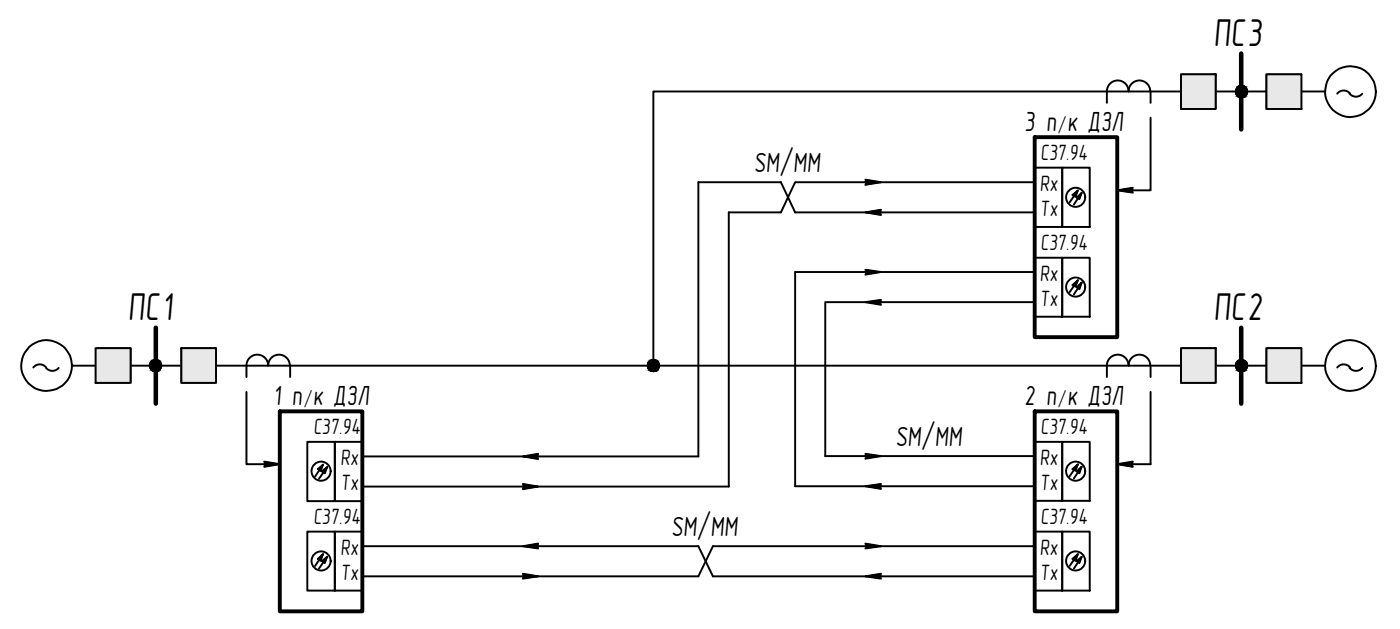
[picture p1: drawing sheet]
<svg xmlns="http://www.w3.org/2000/svg" width="183mm" height="82mm" viewBox="0 0 183 82" stroke-linecap="round" stroke-linejoin="round" font-family="sans-serif">
<!-- layer: 0 -->
<g fill="none" stroke="#000" stroke-width=".25">
<path d="M150.4 11.9a1.42 1.42 0 0 0-1.4-1.4 1.42 1.42 0 0 0-1.4 1.4 1.42 1.42 0 0 0-1.4-1.4 1.42 1.42 0 0 0-1.4 1.4v1.5M150.5 15.4v9.5h-3.9M150.5 11.9v1.5M154.4 9.7h4.6v4.5h-4.6zM161.9 11.5a.68 .68 0 0 0-.2 .7 .68 .68 0 0 0 .6 .5 .69 .69 0 0 1-.6-.9 .69 .69 0 0 1 1-.4 .69 .69 0 0 1 .1 1.1l-.5 .2a.7 .7 0 0 0 .7-1 .7 .7 0 0 0-1.1-.2zM165.6 9.7h4.6v4.5h-4.6zM170.2 9.7h-4.6v4.5h4.6M173.3 11.9h-87.9v35.9M176.5 12.2a1.08 1.08 0 0 0 1.7 0M176.5 12.2a1.08 1.08 0 0 0-1.6 0M113.2 23.5l2 .3-2 .3M113.2 35.2l2 .3-2 .4"/>
<path d="M115.2 27.4l-2 .3 2 .4M115.2 39.2l-2 .3 2 .3M135.3 21.9h3.6v7.7h-3.6zM135.3 23.8h-31.3l-1.9 3.9h-6.8v35.9h-47.9M135.3 39.5h-27.4v20.1h27.4M135.3 33.7h3.6v7.7h-3.6zM135.3 27.7h-31.3l-1.9-3.9h-10.8v35.8h-43.9M135.3 35.5h-31.3v28h31.3M138.9 21.9h3.6v7.7h-3.6zM138.9 33.7h3.6v7.7h-3.6zM140.3 25.5l.6-.6-.3 .8zM140.3 37.2l.6-.6-.3 .8z"/>
<path d="M140.8 25.8l.7-.6-.3 .8zM140.8 37.5l.7-.6-.3 .9zM140.9 24.9l-1 1.5M140.9 36.6l-1 1.6M141.5 25.2l-1.1 1.5M141.5 36.9l-1.1 1.5M148.1 24.5l-2 .4 2 .3M6 48a1.08 1.08 0 0 0 1.7 .1M6 48a1.08 1.08 0 0 0-1.6 0M9.4 47.8a3.3 3.3 0 0 0-4.8-3 3.3 3.3 0 0 0-.5 5.6 3.3 3.3 0 0 0 5.3-2.1v-.5h163.9M12.5 45.5h4.6v4.5h-4.6M12.5 45.5h4.6v4.5h-4.6z"/>
<path d="M19.8 47.3a.7 .7 0 0 1 1.2 .1 .7 .7 0 0 1-.6 1 .7 .7 0 0 0 .6-1 .7 .7 0 0 0-1.2-.1 .7 .7 0 0 0 .3 1.1h.3a.72 .72 0 0 1-.6-1.1zM23.7 45.5h4.6v4.5h-4.6zM32.2 51.2v9.4h3.9M32.2 47.8v1.4M32.2 47.7a1.42 1.42 0 0 1 1.4-1.4 1.42 1.42 0 0 1 1.5 1.4 1.42 1.42 0 0 1 1.4-1.4 1.42 1.42 0 0 1 1.4 1.4M37.9 47.8v1.4M40.2 57.7h3.6v7.8h-3.6zM43.8 57.7h3.6v7.8h-3.6zM70.4 59.3l-2 .3 2 .4M84.9 47.3a.71 .71 0 0 0-.1 .7 .71 .71 0 0 0 .6 .4 .7 .7 0 0 1-.6-.9 .7 .7 0 0 1 1.2-.2 .7 .7 0 0 1-.3 1.1h-.3a.7 .7 0 0 0 .7-.9 .7 .7 0 0 0-1.2-.2zM113.2 59.3l2 .3-2 .3M135.3 57.7h3.6v7.7h-3.6z"/>
<path d="M138.9 57.7h3.6v7.7h-3.6zM144.8 47.8v1.4M144.8 47.7a1.42 1.42 0 0 1 1.4-1.4 1.42 1.42 0 0 1 1.4 1.4 1.42 1.42 0 0 1 1.4-1.4 1.42 1.42 0 0 1 1.4 1.4M150.5 47.8v1.4M150.5 51.2v9.4h-3.9M154.4 45.5h4.6v4.5h-4.6zM161.9 47.3a.68 .68 0 0 0-.2 .7 .68 .68 0 0 0 .6 .4 .7 .7 0 0 1-.6-1 .7 .7 0 0 1 1.2-.1 .7 .7 0 0 1-.3 1.1h-.3a.7 .7 0 0 0 .7-.9 .7 .7 0 0 0-1.1-.2zM165.6 45.5h4.6v4.5h-4.6zM170.2 45.5h-4.6v4.5h4.6M176.5 48a1.08 1.08 0 0 0 1.7 .1M176.5 48a1.08 1.08 0 0 0-1.6 0M34.6 60.3l2 .3-2 .4"/>
<path d="M40.2 69.4h3.6v7.7h-3.6zM41.6 61.3l.6-.6-.3 .8zM41.6 73l.6-.6-.3 .8zM42.1 61.6l.7-.6-.3 .8zM42.1 73.3l.7-.6-.3 .8zM42.2 60.7l-1 1.5M42.2 72.4l-1 1.5M42.8 61l-1.1 1.5M42.8 72.7l-1.1 1.6M43.8 69.4h3.6v7.7h-3.6zM47.4 71.3h43.9l1.9 4h42.1M68.4 74.9l2 .4-2 .3"/>
<path d="M68.4 63.2l2 .4-2 .3M70.4 71l-2 .3 2 .3M113.2 71l2 .3-2 .3M115.2 74.9l-2 .4 2 .3M115.2 63.2l-2 .3 2 .3M135.3 69.4h3.6v7.7h-3.6zM135.3 71.3h-42.1l-1.9 4h-43.9M138.9 69.4h3.6v7.7h-3.6zM140.3 61.3l.6-.6-.3 .8zM140.3 73l.6-.6-.3 .8zM140.8 61.6l.7-.6-.3 .8zM140.8 73.3l.7-.6-.3 .8z"/>
<path d="M140.9 60.7l-1 1.5M140.9 72.4l-1 1.5M141.5 61l-1.1 1.5M141.5 72.7l-1.1 1.6M148.1 60.3l-2 .3 2 .4"/>
<circle cx="176.6" cy="12" r="3.3"/>
<circle cx="140.7" cy="25.8" r="1.25"/>
<circle cx="140.7" cy="37.5" r="1.25"/>
<circle cx="176.6" cy="47.7" r="3.3"/>
<circle cx="42" cy="73.3" r="1.25"/>
<circle cx="42" cy="61.5" r="1.25"/>
<circle cx="140.7" cy="61.5" r="1.25"/>
<circle cx="140.7" cy="73.3" r="1.25"/>
</g>
<g fill="#000" stroke="#000" stroke-width=".13">
<path d="M162.1 12.7h.6zM162.2 11.2h.3zM140.3 25.5l.6-.6-.3 .8zM140.3 37.2l.6-.6-.3 .8zM140.8 25.8l.7-.6-.3 .8zM140.8 37.5l.7-.6-.3 .9zM20 48.5h.6zM20.2 47h.3zM85.1 48.5h.6zM85.3 47h.3zM162.1 48.5h.6zM162.2 47h.3z"/>
<path d="M41.6 61.3l.6-.6-.3 .8zM41.6 73l.6-.6-.3 .8zM42.1 61.6l.7-.6-.3 .8zM42.1 73.3l.7-.6-.3 .8zM140.3 61.3l.6-.6-.3 .8zM140.3 73l.6-.6-.3 .8zM140.8 61.6l.7-.6-.3 .8zM140.8 73.3l.7-.6-.3 .8z"/>
<path d="M162.1 12.7l.4 .1zM162.2 12.8h.3z"/>
<path d="M162.2 11.2h.5zM162.1 11.2h.6z"/>
<path d="M162.1 11.2l.7 .1zM161.9 11.3h.9z"/>
<path d="M161.9 11.3l1 .1-.1-.1zM161.8 11.4l.1-.1 1 .1z"/>
<path d="M161.9 12.7h.9zM161.9 12.7h.8z"/>
<path d="M161.8 11.4l1.2 .1-.1-.1zM161.8 11.4l1.2 .1h-1.3z"/>
<path d="M161.8 12.5l1 .2 .1-.2zM161.8 12.5l1 .2h-.9z"/>
<path d="M161.7 11.5l1.4 .1-.1-.1zM161.7 11.5l1.4 .1h-1.5z"/>
<path d="M161.7 12.5h1.2h.1zM161.7 12.5h1.2h-1.1z"/>
<path d="M161.6 11.6l1.5 .1v-.1zM161.6 11.6l1.5 .1h-1.5z"/>
<path d="M161.6 12.3l1.4 .2 .1-.2zM161.6 12.3l1.4 .2h-1.3z"/>
<path d="M161.6 11.7l1.6 .2-.1-.2zM161.6 11.7l1.6 .2h-1.6z"/>
<path d="M161.6 12.2l1.5 .1v-.1zM161.6 12.2l1.5 .1h-1.5z"/>
<path d="M161.6 11.9l1.6 .1v-.1zM161.6 11.9l1.6 .1h-1.6z"/>
<path d="M161.6 12l1.5 .2 .1-.2zM161.6 12l1.5 .2h-1.5z"/>
<path d="M113.2 23.5l2 .3h-2zM113.2 23.8v.3l2-.3z"/>
<path d="M113.2 35.2l2 .3h-2zM113.2 35.5v.4l2-.4z"/>
<path d="M113.2 27.7l2-.3v.3zM113.2 27.7l2 .4v-.4z"/>
<path d="M113.2 39.5l2-.3v.3zM113.2 39.5l2 .3v-.3z"/>
<path d="M146.1 24.9l2-.4v.4zM146.1 24.9l2 .3v-.3z"/>
<path d="M20 48.5h.5zM20.2 48.5h.3z"/>
<path d="M20.2 47h.4zM20 47h.6z"/>
<path d="M20 47l.8 .1-.2-.1zM19.9 47.1l.1-.1 .8 .1z"/>
<path d="M19.9 47.1l1 .1-.1-.1zM19.8 47.2l.1-.1 1 .1z"/>
<path d="M19.9 48.4h.9zM19.9 48.4l.7 .1z"/>
<path d="M19.8 47.2l1.2 .1-.1-.1zM19.8 47.2l1.2 .1h-1.3z"/>
<path d="M19.8 48.4h1h.1zM19.8 48.4h1h-.9z"/>
<path d="M19.7 47.3l1.4 .1-.1-.1zM19.7 47.3l1.4 .1h-1.5z"/>
<path d="M19.7 48.2l1.2 .2 .1-.2zM19.7 48.2l1.2 .2h-1.1z"/>
<path d="M19.6 47.4l1.5 .2v-.2zM19.6 47.4l1.5 .2h-1.5z"/>
<path d="M19.6 48.1l1.4 .1 .1-.1zM19.6 48.1l1.4 .1h-1.3z"/>
<path d="M19.6 47.6l1.5 .1v-.1zM19.6 47.6l1.5 .1h-1.6z"/>
<path d="M19.6 48l1.5 .1v-.1zM19.6 48l1.5 .1h-1.5z"/>
<path d="M19.5 47.7l1.6 .1v-.1zM19.5 47.7l1.6 .1h-1.6z"/>
<path d="M19.5 47.8l1.6 .2v-.2zM19.5 47.8l1.6 .2h-1.5z"/>
<path d="M68.4 59.6l2-.3v.3zM68.4 59.6l2 .4v-.4z"/>
<path d="M85.1 48.5h.5zM85.3 48.5h.3z"/>
<path d="M85.3 47h.4zM85.1 47h.6z"/>
<path d="M85.1 47l.8 .1-.2-.1zM85 47.1l.1-.1 .8 .1z"/>
<path d="M85 47.1l1 .1-.1-.1zM84.9 47.2l.1-.1 1 .1z"/>
<path d="M85 48.4h.9zM85 48.4l.7 .1z"/>
<path d="M84.9 47.2l1.2 .1-.1-.1zM84.8 47.3l.1-.1 1.2 .1z"/>
<path d="M84.9 48.4h1h.1zM84.9 48.4h1h-.9z"/>
<path d="M84.8 47.3l1.4 .1-.1-.1zM84.8 47.3l1.4 .1h-1.5z"/>
<path d="M84.8 48.2l1.2 .2 .1-.2zM84.8 48.2l1.2 .2h-1.1z"/>
<path d="M84.7 47.4l1.5 .1v-.1zM84.7 47.4l1.5 .1h-1.5z"/>
<path d="M84.7 48.1l1.4 .1 .1-.1zM84.7 48.1l1.4 .1h-1.3z"/>
<path d="M84.7 47.5l1.5 .2v-.2zM84.7 47.5l1.5 .2h-1.6z"/>
<path d="M84.7 48l1.5 .1v-.1zM84.7 48l1.5 .1h-1.5z"/>
<path d="M84.6 47.7l1.6 .1v-.1zM84.6 47.7l1.6 .1h-1.6z"/>
<path d="M84.6 47.8l1.6 .2v-.2zM84.6 47.8l1.6 .2h-1.5z"/>
<path d="M113.2 59.3l2 .3h-2zM113.2 59.6v.3l2-.3z"/>
<path d="M162.1 48.5h.4zM162.2 48.5h.3z"/>
<path d="M162.2 47h.5zM162.1 47h.6z"/>
<path d="M162.1 47l.7 .1-.1-.1zM161.9 47.1l.2-.1 .7 .1z"/>
<path d="M161.9 47.1l1 .1-.1-.1zM161.8 47.2l.1-.1 1 .1z"/>
<path d="M161.9 48.4h.9zM161.9 48.4l.8 .1z"/>
<path d="M161.8 47.2l1.2 .1-.1-.1zM161.8 47.2l1.2 .1h-1.3z"/>
<path d="M161.8 48.4h1h.1zM161.8 48.4h1h-.9z"/>
<path d="M161.7 47.3l1.4 .1-.1-.1zM161.7 47.3l1.4 .1h-1.5z"/>
<path d="M161.7 48.2l1.2 .2 .1-.2zM161.7 48.2l1.2 .2h-1.1z"/>
<path d="M161.6 47.4l1.5 .2v-.2zM161.6 47.4l1.5 .2h-1.5z"/>
<path d="M161.6 48.1l1.4 .1 .1-.1zM161.6 48.1l1.4 .1h-1.3z"/>
<path d="M161.6 47.6l1.6 .1-.1-.1zM161.6 47.6l1.6 .1h-1.6z"/>
<path d="M161.6 48l1.5 .1v-.1zM161.6 48l1.5 .1h-1.5z"/>
<path d="M161.6 47.7l1.6 .1v-.1zM161.6 47.7l1.6 .1h-1.6z"/>
<path d="M161.6 47.8l1.5 .2 .1-.2zM161.6 47.8l1.5 .2h-1.5z"/>
<path d="M34.6 60.3l2 .3h-2zM34.6 60.6v.4l2-.4z"/>
<path d="M68.4 74.9l2 .4h-2zM68.4 75.3v.3l2-.3z"/>
<path d="M68.4 63.2l2 .4h-2zM68.4 63.6v.3l2-.3z"/>
<path d="M68.4 71.3l2-.3v.3zM68.4 71.3l2 .3v-.3z"/>
<path d="M113.2 71l2 .3h-2zM113.2 71.3v.3l2-.3z"/>
<path d="M113.2 75.3l2-.4v.4zM113.2 75.3l2 .3v-.3z"/>
<path d="M113.2 63.5l2-.3v.3zM113.2 63.5l2 .3v-.3z"/>
<path d="M146.1 60.6l2-.3v.3zM146.1 60.6l2 .4v-.4z"/>
</g>
<g fill="#e7e8e9" stroke="#e7e8e9" stroke-width=".13">
<path d="M23.7 45.5l4.6 4.5v-4.5zM23.7 45.5l4.6 4.5h-4.6z"/>
<path d="M12.5 45.5l4.6 4.5v-4.5zM12.5 45.5l4.6 4.5h-4.6z"/>
<path d="M154.4 45.5l4.6 4.5v-4.5zM154.4 45.5l4.6 4.5h-4.6z"/>
<path d="M165.6 45.5l4.6 4.5v-4.5zM165.6 45.5l4.6 4.5h-4.6z"/>
<path d="M165.6 9.7l4.6 4.5v-4.5zM165.6 9.7l4.6 4.5h-4.6z"/>
<path d="M154.4 9.7l4.6 4.5v-4.5zM154.4 9.7l4.6 4.5h-4.6z"/>
</g>
<path d="M162.3 7v9.9M20.4 42.8v9.9M162.3 42.8v9.9" fill="none" stroke="#000" stroke-width=".59"/>
<path d="M135.3 17.9h10.8v26.1h-10.8zM36.6 53.7h10.8v26.2h-10.8zM135.3 53.7h10.8v26.2h-10.8z" fill="none" stroke="#000" stroke-width=".51"/>
<g font-size="5.1">
<text x="158.7" y="6">ПС3</text>
<text x="16.7" y="41.8">ПС1</text>
<text x="158.7" y="41.8">ПС2</text>
</g>
<g font-size="3.6">
<text x="134" y="17.1">3 п к ДЗЛ</text>
<text x="98.6" y="22.4">SM/MM</text>
<text x="35.8" y="52.9">1 п к ДЗЛ</text>
<text x="134" y="52.9">2 п к ДЗЛ</text>
<text x="117.1" y="58.3">SM/MM</text>
<text x="87.8" y="70">SM/MM</text>
</g>
<g font-size="2.9">
<text x="136.1" y="20.9">C37.94</text>
<text x="136" y="24.9">Rx</text>
<text x="136" y="28.2">Tx</text>
<text x="136.1" y="32.7">C37.94</text>
<text x="136" y="36.7">Rx</text>
<text x="136" y="39.9">Tx</text>
<text x="41" y="56.7">C37.94</text>
<text x="136.1" y="56.7">C37.94</text>
<text x="44.5" y="60.7">Rx</text>
<text x="44.5" y="64">Tx</text>
<text x="136" y="60.7">Rx</text>
<text x="136" y="64">Tx</text>
<text x="41" y="68.4">C37.94</text>
<text x="136.1" y="68.4">C37.94</text>
<text x="44.5" y="72.4">Rx</text>
<text x="44.5" y="75.7">Tx</text>
<text x="136" y="72.4">Rx</text>
<text x="136" y="75.7">Tx</text>
</g>
<g font-size="2.2">
<text x="138.3" y="17.1">/</text>
<text x="39.7" y="52.9">/</text>
<text x="138.3" y="52.9">/</text>
</g>
</svg>
